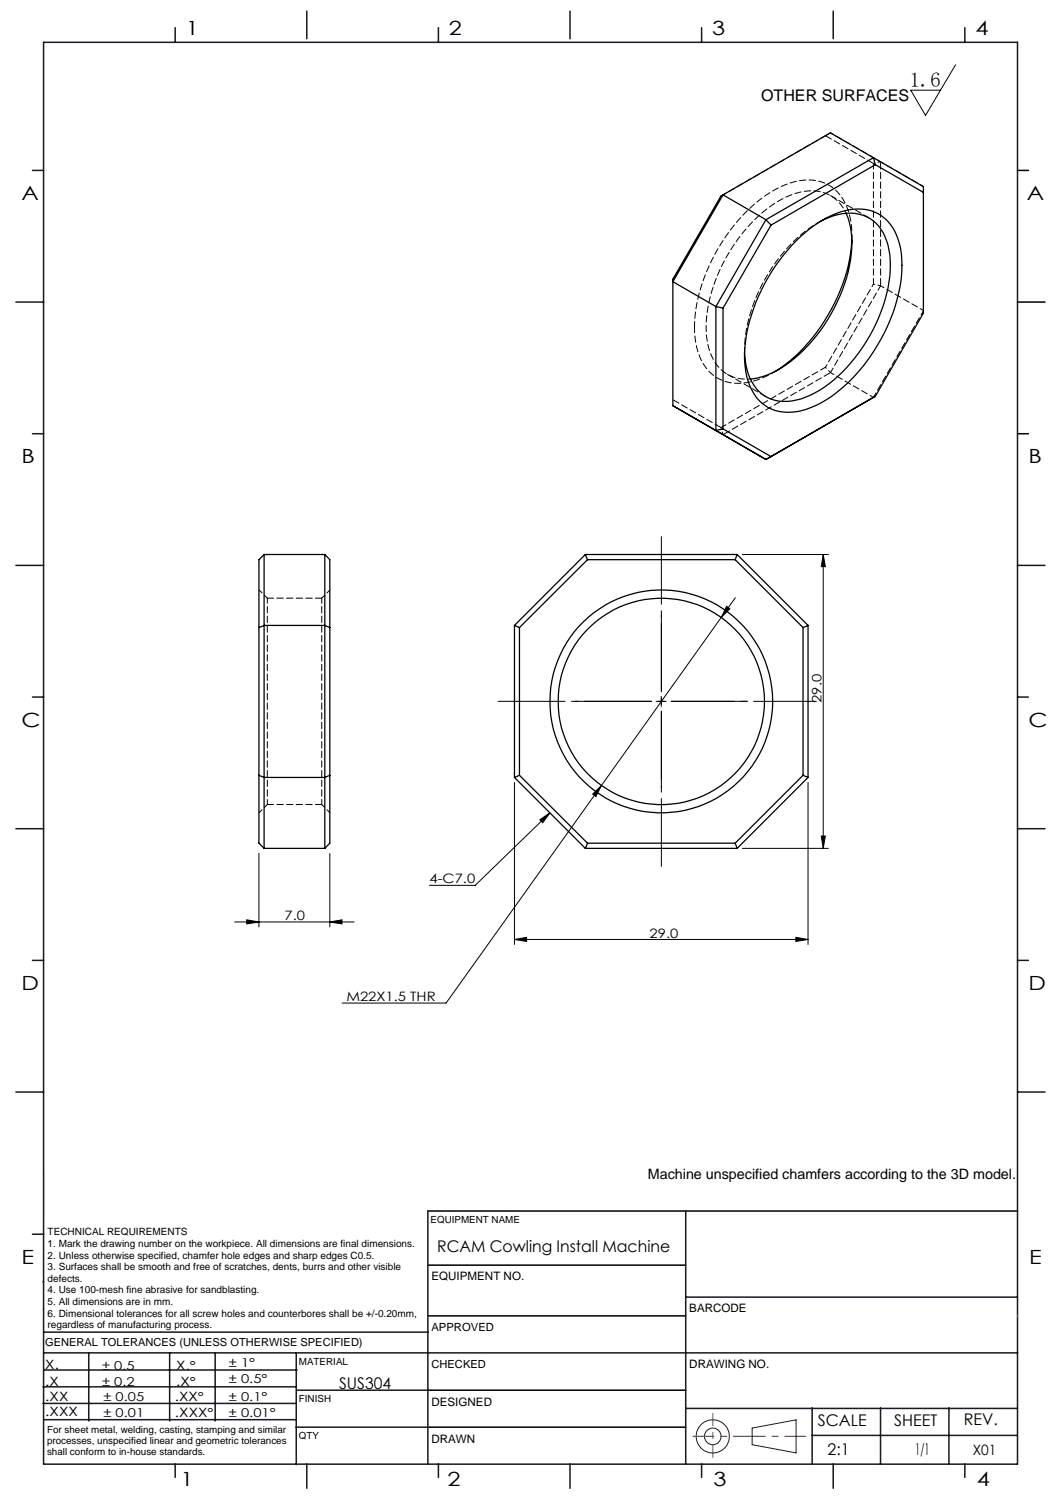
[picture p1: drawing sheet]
<svg xmlns="http://www.w3.org/2000/svg" width="210mm" height="297mm" viewBox="0 0 210 297" stroke-linecap="round" stroke-linejoin="round" font-family="sans-serif">
<g fill="none" stroke="#191924" stroke-width=".2">
<path d="M8.6 231.2v9.4M148.6 282l8.7-1.6v6.5l-8.7-1.6z"/>
<circle cx="140.8" cy="283.7" r="3.3"/>
<circle cx="140.8" cy="283.7" r="1.64"/>
</g>
<g fill="none" stroke="#000" stroke-width=".2">
<path d="M188.8 12.8l-6 10-2.9-5h5.9M143.5 119.7l.7 .5-1.7 1.7zM145.3 118l-26.5 37.1M146.6 109.5h17.1M162.6 109.5l.5 2.4h-.9zM162.6 109.5v58M129.6 138.5h2M130.6 137.5v2M101.6 154.5v32M117.1 156.8l1.7-1.7-1.1 2.2zM118.8 155.1l-30.7 43h-20.5M159.6 154.5v32"/>
<path d="M51.2 168.5v14.6M65.2 168.5v14.6M106.6 161.9l2.1-1.4-1.5 2zM108.7 160.5l-14.8 14.3h-9.1M146.6 167.5h17.1M162.2 165.1h.9l-.5 2.4zM46.4 182.1h23.6M48.8 181.6l2.4 .5-2.4 .4zM65.2 182.1l2.4-.5v.9zM101.6 185.5l2.4-.4v.8zM101.6 185.5h58M157.2 185.1l2.4 .4-2.4 .4z"/>
</g>
<path d="M113.7 138.5h34M130.7 155.5v-34" fill="none" stroke="#000" stroke-width=".2" stroke-dasharray="15.2 1.3 1.3 1.3" stroke-dashoffset=".1"/>
<path d="M130.7 136.5v-30.5" fill="none" stroke="#000" stroke-width=".2" stroke-dasharray="15.2 1.3 1.3 1.3" stroke-dashoffset="1.9"/>
<path d="M128.7 138.5h-30.3" fill="none" stroke="#000" stroke-width=".2" stroke-dasharray="15.2 1.3 1.3 1.3" stroke-dashoffset="2"/>
<path d="M130.7 140.5v30.6" fill="none" stroke="#000" stroke-width=".2" stroke-dasharray="15.2 1.3 1.3 1.3" stroke-dashoffset="1.8"/>
<path d="M132.7 138.5h28.6" fill="none" stroke="#000" stroke-width=".2" stroke-dasharray="15.2 1.3 1.3 1.3" stroke-dashoffset="2.8"/>
<path d="M201 33.7h2.2M201 59.7h5.4M201 85.7h2.2M84.5 239.1h116.5M84.6 259.9h50.9M84.6 249.8h50.9M84.6 274.5h50.9M84.5 281.8h51" fill="none" stroke="#000" stroke-width=".3"/>
<path d="M136.9 283.6h22.3" fill="none" stroke="#f00" stroke-width=".2" stroke-dasharray="6.3 1.3 1.3 1.3" stroke-dashoffset="2.2"/>
<path d="M140.8 287.8v-8.7" fill="none" stroke="#f00" stroke-width=".2" stroke-dasharray="6.3 1.3 1.3 1.3" stroke-dashoffset="3.9"/>
<g fill="none" stroke="#191924" stroke-width=".3">
<path d="M8.6 8.4h192.4v280.7h-192.4zM34.6 5.5v2.9M60.6 2.2v5.5M86.6 5.5v2.9M112.6 2.2v5.5M138.6 5.5v2.9M164.6 2.2v5.5M190.6 5.5v2.9M6.4 33.7h2.2M3.1 59.7h5.5M6.4 85.7h2.2M3.1 111.7h5.5"/>
<path d="M201 111.7h5.4M6.4 137.7h2.2M201 137.7h2.2M3.1 163.7h5.5M201 163.7h5.4M6.4 189.6h2.2M201 189.6h2.2M3.1 215.6h5.5M201 215.6h5.4M84.5 239.1v50M135.5 239.1v50M6.4 243.7h2.2"/>
<path d="M8.5 253.1h.1M8.6 258.5h.1M135.5 256.1h65.5M8.5 277.1h49.9M8.5 273.9h49.9M8.6 267.2h192.4M8.6 263.1h75.9M8.8 270.5h49.9M17.5 267.2v13.4M33.5 267.2v13.4M42.5 267.2v13.4M58.5 267.2v22"/>
<path d="M58.6 274.5h26M135.5 278.1h65.5M160.4 278v11.1M174 278v11.1M187.5 278v11.1M8.8 280.3h49.7M34.6 289.1v2.6M58.5 281.8h26M60.6 289.1v4.8M86.6 289.1v2.6M112.6 289.1v4.8M138.6 289.1v2.6"/>
<path d="M160.4 283.5h40.5M164.6 289.1v4.8M190.6 289.1v2.6"/>
</g>
<path d="M201 259.9h.1" fill="none" stroke="#c0c0c0" stroke-width=".2"/>
<g fill="#000">
<path d="M162.2 165.1h.9l-.5 2.4zM162.6 109.5l.5 2.4h-.9z"/>
<path d="M48.8 181.6l2.4 .5-2.4 .4zM65.2 182.1l2.4-.5v.9zM143.5 119.7l-1 2.2 1.7-1.7zM117.1 156.8l.6 .5 1.1-2.2zM101.6 185.5l2.4-.4v.8zM157.2 185.1l2.4 .4-2.4 .4zM106.6 161.9l2.1-1.4-1.5 2z"/>
</g>
<g fill="none" stroke="#000" stroke-width=".25">
<path d="M142.8 38.5l-9.9 17.1 8.5 4.9M142.8 38.5l8.5 4.9M142.8 38.5l21.2-12.3 18.4 10.7v24.9l-9.5 16.4M142.8 38.5l-.4 .2-9.5 16.4v25l18.4 10.6M172.9 32.5l-20.6 11.9M172.9 32.5l9.5 5.5M172.9 32.5l-.4-1.4-21.2 12.3M151.3 43.4l-9.9 17.1M151.3 43.4l1 1M152.3 44.4l-9.5 16.5M156.6 48.3a21.7 21.7 0 0 1 11.2-6.9 8.1 8.1 0 0 1 9.6 5.9 22.5 22.5 0 0 1-.6 13.4 34.3 34.3 0 0 1-14.6 18.9 11.5 11.5 0 0 1-9.7 1.2 9.6 9.6 0 0 1-5.3-8.3 29.7 29.7 0 0 1 4.6-17.8l1.4-2.3zM162 43.7a10.3 10.3 0 0 1 9.2-.9 8.5 8.5 0 0 1 4.4 6.6 24.9 24.9 0 0 1-2.6 14.6 30.8 30.8 0 0 1-12 13.6 10.4 10.4 0 0 1-9.2 1 8.9 8.9 0 0 1-4.6-7.6l-.1-1.4"/>
<path d="M167.1 42.1a17.5 17.5 0 0 1 .5 11.6 31.9 31.9 0 0 1-14.2 19.5l-2.7 1.2-2.5 .5M168.3 47.3a34.9 34.9 0 0 1-13.2 24.7l-1.8 1.2M141.4 60.5l1.4 .4M141.4 60.5v24.5l1.4-.3M142.8 60.9v23.8M172.9 78.2l-20.6 12M172.9 78.2l-21.6 12.5M142.8 84.7l9.5 5.5M152.3 90.2l-1 .5M52.2 109.5l-1 1v56l1 1M52.2 109.5v58M52.2 109.5h12"/>
<path d="M64.2 109.5v58M64.2 109.5l1 1v56l-1 1M115.6 109.5h30M115.6 109.5l.5 1M115.6 109.5l-14 14M116.1 110.5l-13.5 13.4M116.1 110.5h29.1M145.2 110.5l13.4 13.4M145.6 109.5l-.4 1M145.6 109.5l14 14M51.2 123.9l1-.4h12l1 .4M101.6 123.5l1 .4"/>
<path d="M101.6 123.5v30M102.6 123.9v29.2M158.6 123.9v29.2M159.6 123.5l-1 .4M159.6 123.5v30M51.2 153.1l1 .4h12l1-.4M101.6 153.5l14 14M102.6 153.1l13.5 13.4M102.6 153.1l-1 .4M158.6 153.1l1 .4M158.6 153.1l-13.4 13.4M159.6 153.5l-14 14"/>
<path d="M52.2 167.5h12M115.6 167.5h30M116.1 166.5h29.1M116.1 166.5l-.5 1M145.2 166.5l.4 1"/>
<circle cx="130.6" cy="138.5" r="22"/>
<circle cx="130.6" cy="138.5" r="20.4"/>
</g>
<path d="M147.1 69.6a31.4 31.4 0 0 1 8.6-20.8 24.3 24.3 0 0 1 6.4-5.1M164.1 73.6l9.9-17.2M182.5 61.3l-9.9 17.2M52.8 118.1v40.8M63.6 158.9v-40.8" fill="none" stroke="#000" stroke-width=".2" stroke-dasharray="1.3 .6" stroke-dashoffset=".3"/>
<path d="M52.8 118.1l-1.6-1.6M65.2 116.5l-1.6 1.6M63.6 158.9l1.6 1.6M51.2 160.5l1.6-1.6" fill="none" stroke="#000" stroke-width=".2" stroke-dasharray="1.3 .6" stroke-dashoffset=".4"/>
<path d="M63.6 118.1h-10.8M52.8 158.9h10.8" fill="none" stroke="#000" stroke-width=".2" stroke-dasharray="1.3 .6"/>
<path d="M174 31.9l-1.4 .4M162.7 43.4l-1.2 .6M167.2 42.1a7.5 7.5 0 0 0-9.2-4.1 22.1 22.1 0 0 0-11.6 8.4 31.4 31.4 0 0 0-6.9 18.2 11 11 0 0 0 3.4 8.8 7.5 7.5 0 0 0 5.4 1.4M168.3 48v-1.4M172.6 56.1l-9.5 16.4M174 56.4l-1.4-.3M147.1 69v1.3M152.8 73.6l1.1-.7M164.1 73.6l-1-1.1M142.9 85.8l-.5-1.4" fill="none" stroke="#000" stroke-width=".2" stroke-dasharray="1.3 .6" stroke-dashoffset=".7"/>
<path d="M171.7 43l-7.6-4.4M137.2 64.6a12.1 12.1 0 0 0 3.4 9.3 9.2 9.2 0 0 0 9.8 .8l2.9-1.5M143.7 73.9l7.6 4.4" fill="none" stroke="#000" stroke-width=".2" stroke-dasharray="1.3 .6" stroke-dashoffset=".1"/>
<path d="M142.4 38.7l20.7-11.9M172.6 32.3v23.8M168.3 47.3a12.4 12.4 0 0 0-3.4-9.9 9.2 9.2 0 0 0-9.8-.9 29 29 0 0 0-13.2 12.5 32.3 32.3 0 0 0-4.7 15.6M163.1 72.5l-20.7 11.9" fill="none" stroke="#000" stroke-width=".2" stroke-dasharray="1.3 .6" stroke-dashoffset=".2"/>
<path d="M163.1 26.8l9.5 5.5M142.4 84.4l-9.4-5.4" fill="none" stroke="#000" stroke-width=".2" stroke-dasharray="1.3 .6" stroke-dashoffset="-.1"/>
<path d="M163.1 26.8l1-.6M174 31.9l-9.9-5.7" fill="none" stroke="#000" stroke-width=".2" stroke-dasharray="1.3 .6" stroke-dashoffset=".6"/>
<path d="M174 31.9l8.5 4.9M164.1 73.6l8.5 4.9M182.5 61.3l-8.5-4.9" fill="none" stroke="#000" stroke-width=".2" stroke-dasharray="1.3 .6" stroke-dashoffset=".5"/>
<path d="M174 56.4v-24.5M142.9 85.8l21.2-12.2" fill="none" stroke="#000" stroke-width=".2" stroke-dasharray="1.3 .6" stroke-dashoffset="-.2"/>
<text font-size="4.1" x="179.7" y="17.2">1.6</text>
<g font-size="3.9">
<text x="36.7" y="6.9">1</text>
<text x="88.7" y="6.9">2</text>
<text x="140.7" y="6.9">3</text>
<text x="192.7" y="6.9">4</text>
<text x="4.2" y="39.5">A</text>
<text x="202.9" y="39.5">A</text>
<text x="4.2" y="91.5">B</text>
<text x="203.2" y="91.5">B</text>
<text x="4.2" y="143.5">C</text>
<text x="203.2" y="143.5">C</text>
<text x="4.2" y="195.5">D</text>
<text x="203.2" y="195.5">D</text>
<text x="4.2" y="249.6">E</text>
<text x="203.3" y="249.6">E</text>
<text x="35.7" y="293.4">1</text>
<text x="88.4" y="293.4">2</text>
<text x="141" y="293.4">3</text>
<text x="193" y="293.4">4</text>
</g>
<g font-size="3.2">
<text x="150.4" y="20">OTHER SURFACES</text>
<text x="86.4" y="247.3">RCAM Cowling Install Machine</text>
<text x="67" y="274.2">SUS304</text>
<text x="161.6" y="281.7">SCALE</text>
<text x="176.7" y="281.5">SHEET</text>
<text x="190.4" y="281.5">REV.</text>
<text x="163.5" y="287.3">2:1</text>
<text x="180.8" y="287.3">1/1</text>
</g>
<g font-size="2.8">
<text x="128" y="232.7">Machine unspecified chamfers according to the 3D model.</text>
<text x="192.2" y="287.3">X01</text>
</g>
<g font-size="2.6">
<text x="162.3" y="138.8" transform="rotate(-90 162.3 138.8)">29.0</text>
<text x="84.8" y="174.5">4-C7.0</text>
<text x="56.2" y="181.7">7.0</text>
<text x="128.3" y="185.1">29.0</text>
<text x="68.4" y="197.7">M22X1.5 THR</text>
</g>
<g font-size="2.5">
<text x="8.9" y="273.6">.X</text>
<text x="8.9" y="270.4">X.</text>
<text x="34.8" y="273.7">.X°</text>
<text x="34.8" y="270.5">X.°</text>
<text x="9" y="276.7">.XX</text>
<text x="9" y="279.7">.XXX</text>
<text x="34.5" y="276.7">.XX°</text>
<text x="34.6" y="279.8">.XXX°</text>
</g>
<g font-size="2.4">
<text x="45.2" y="270">± 1°</text>
<text x="20.2" y="270.4">± 0.5</text>
<text x="20.2" y="273.7">± 0.2</text>
<text x="45.2" y="273.2">± 0.5°</text>
<text x="20.4" y="279.7">± 0.01</text>
<text x="20.4" y="276.7">± 0.05</text>
<text x="45.2" y="276.7">± 0.1°</text>
<text x="45.2" y="279.7">± 0.01°</text>
</g>
<g font-size="2.3">
<text x="85.2" y="252.9">EQUIPMENT NO.</text>
<text x="136.2" y="259.2">BARCODE</text>
<text x="136.2" y="270.2">DRAWING NO.</text>
<text x="85.2" y="277.6">DESIGNED</text>
<text x="85.2" y="284.9">DRAWN</text>
</g>
<g font-size="2.2">
<text x="85.2" y="262.8">APPROVED</text>
<text x="8.9" y="265.9">GENERAL TOLERANCES (UNLESS OTHERWISE SPECIFIED)</text>
<text x="85.2" y="270.1">CHECKED</text>
</g>
<g font-size="2">
<text x="9.4" y="243.9">TECHNICAL REQUIREMENTS</text>
<text x="9.4" y="246.2">1. Mark the drawing number on the workpiece. All dimensions are final dimensions.</text>
<text x="9.4" y="248.5">2. Unless otherwise specified, chamfer hole edges and sharp edges C0.5.</text>
<text x="9.4" y="250.8">3. Surfaces shall be smooth and free of scratches, dents, burrs and other visible</text>
<text x="9.4" y="253.1">defects.</text>
<text x="9.4" y="255.4">4. Use 100-mesh fine abrasive for sandblasting.</text>
<text x="9.4" y="257.7">5. All dimensions are in mm.</text>
<text x="9.4" y="260">6. Dimensional tolerances for all screw holes and counterbores shall be +/-0.20mm,</text>
<text x="9.4" y="262.3">regardless of manufacturing process.</text>
</g>
<g font-size="1.9">
<text x="85.1" y="241.5">EQUIPMENT NAME</text>
<text x="59.1" y="269.5">MATERIAL</text>
<text x="59.1" y="276.9">FINISH</text>
<text x="9.3" y="282.9">For sheet metal, welding, casting, stamping and similar</text>
<text x="9.3" y="285.2">processes, unspecified linear and geometric tolerances</text>
<text x="9.3" y="287.4">shall conform to in-house standards.</text>
<text x="59.1" y="284.2">QTY</text>
</g>
</svg>
